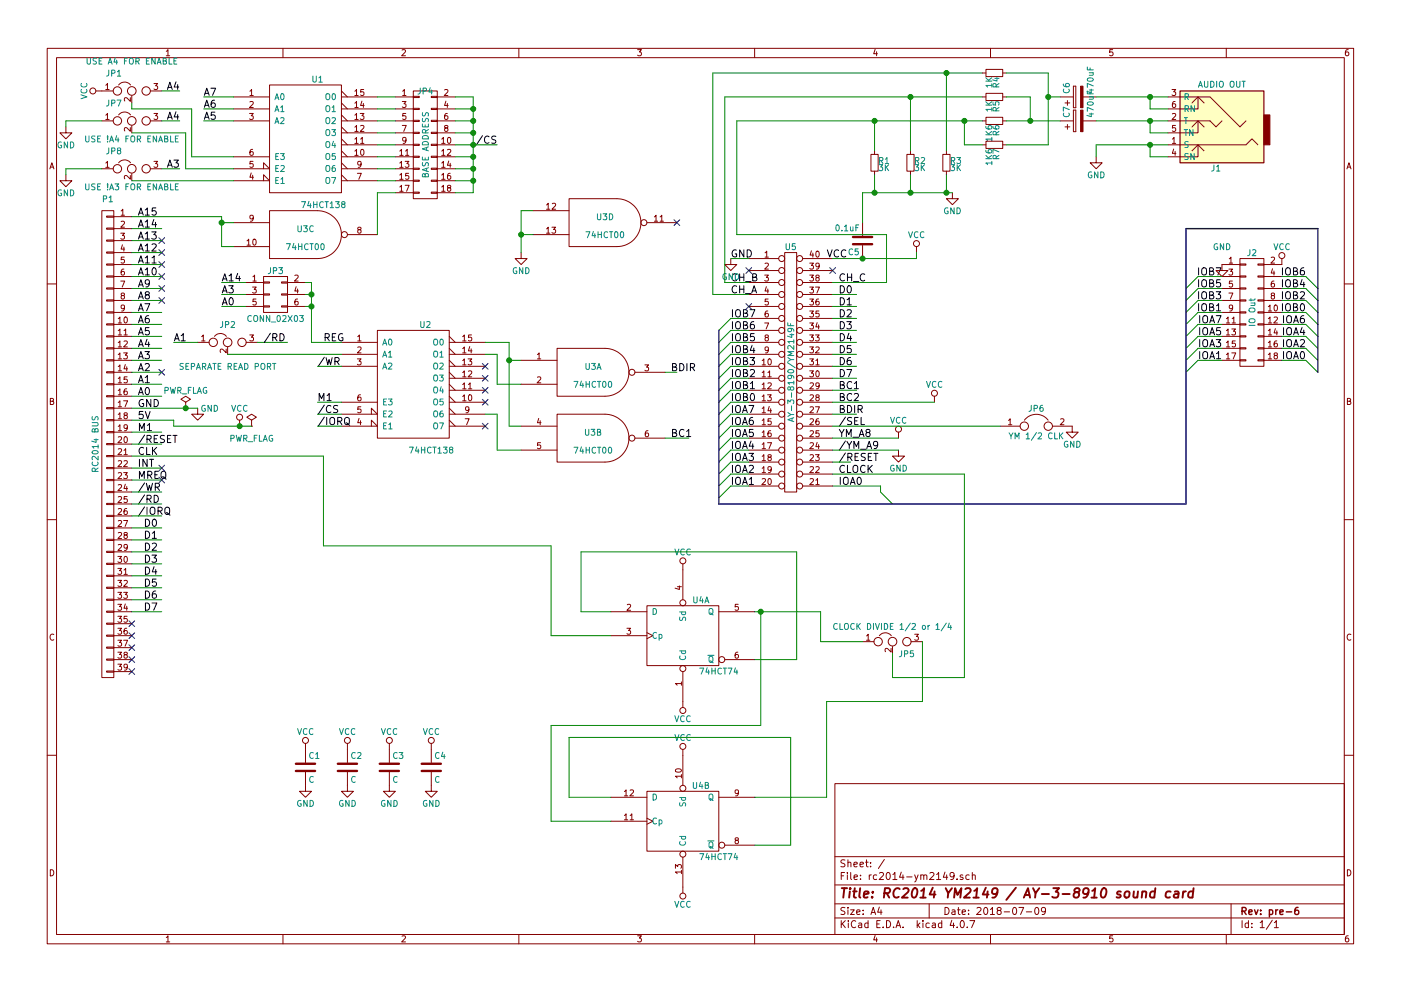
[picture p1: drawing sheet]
EESchema Schematic File Version 2
LIBS:power
LIBS:device
LIBS:transistors
LIBS:conn
LIBS:linear
LIBS:regul
LIBS:74xx
LIBS:cmos4000
LIBS:adc-dac
LIBS:memory
LIBS:xilinx
LIBS:microcontrollers
LIBS:dsp
LIBS:microchip
LIBS:analog_switches
LIBS:motorola
LIBS:texas
LIBS:intel
LIBS:audio
LIBS:interface
LIBS:digital-audio
LIBS:philips
LIBS:display
LIBS:cypress
LIBS:siliconi
LIBS:opto
LIBS:atmel
LIBS:contrib
LIBS:valves
LIBS:jumper_dual
LIBS:rc2014-ym2149-cache
EELAYER 25 0
EELAYER END
$Descr A4 11693 8268
encoding utf-8
Sheet 1 1
Title "RC2014 YM2149 / AY-3-8910 sound card"
Date "2018-07-09"
Rev "pre-6"
Comp ""
Comment1 ""
Comment2 ""
Comment3 ""
Comment4 ""
$EndDescr
$Comp
L CONN_01X39 P1
U 1 1
P 900 3700
F 0 "P1" H 900 5750 50  0000 C CNN
F 1 "RC2014 BUS" V 1000 3700 50  0000 C CNN
F 2 "rc2014:Pin_Header_Straight_1x39_Pitch2.54mm_NoSilk" H 900 3700 50  0001 C CNN
F 3 "" H 900 3700 50  0000 C CNN
	1    900  3700
	-1   0    0    -1  
$EndComp
$Comp
L DIL40 U5
U 1 1
P 6600 3100
F 0 "U5" H 6600 4150 50  0000 C CNN
F 1 "AY-3-8190/YM2149F" V 6600 3100 50  0000 C CNN
F 2 "rc2014:DIP-40_W15.24mm_Socket" H 6600 3100 50  0001 C CNN
F 3 "" H 6600 3100 50  0000 C CNN
	1    6600 3100
	1    0    0    -1  
$EndComp
$Comp
L 74LS138 U2
U 1 1
P 3450 3200
F 0 "U2" H 3550 3700 50  0000 C CNN
F 1 "74HCT138" H 3600 2651 50  0000 C CNN
F 2 "rc2014:DIP-16_W7.62mm_Socket" H 3450 3200 50  0001 C CNN
F 3 "" H 3450 3200 50  0000 C CNN
F 4 "CD74HCT138E" H 3450 3200 60  0001 C CNN "MPN"
F 5 "74HCT138" H 3450 3200 60  0001 C CNN "Base number"
F 6 "http://uk.farnell.com/texas-instruments/cd74hct138e/74hct-cmos-74hct138-dip16-5-5v/dp/1105976" H 3450 3200 60  0001 C CNN "Supplier URL"
	1    3450 3200
	1    0    0    -1  
$EndComp
Text Label 1150 1800 0    60   ~ 0
A15
Text Label 1150 1900 0    60   ~ 0
A14
Text Label 1150 2000 0    60   ~ 0
A13
Text Label 1150 2100 0    60   ~ 0
A12
Text Label 1150 2200 0    60   ~ 0
A11
Text Label 1200 4400 0    60   ~ 0
D0
Text Label 1200 4500 0    60   ~ 0
D1
Text Label 1200 4600 0    60   ~ 0
D2
Text Label 1200 4700 0    60   ~ 0
D3
Text Label 1200 4800 0    60   ~ 0
D4
Text Label 1200 4900 0    60   ~ 0
D5
Text Label 1200 5000 0    60   ~ 0
D6
Text Label 1200 5100 0    60   ~ 0
D7
Text Label 1150 2300 0    60   ~ 0
A10
Text Label 1150 2400 0    60   ~ 0
A9
Text Label 1150 2500 0    60   ~ 0
A8
Text Label 1150 2600 0    60   ~ 0
A7
Text Label 1150 2700 0    60   ~ 0
A6
Text Label 1150 2800 0    60   ~ 0
A5
Text Label 1150 2900 0    60   ~ 0
A4
Text Label 1150 3000 0    60   ~ 0
A3
Text Label 1150 3100 0    60   ~ 0
A2
Text Label 1150 3200 0    60   ~ 0
A1
Text Label 1150 3300 0    60   ~ 0
A0
Text Label 1150 3400 0    60   ~ 0
GND
Text Label 1150 3500 0    60   ~ 0
5V
Text Label 1150 3600 0    60   ~ 0
M1
Text Label 1150 3700 0    60   ~ 0
/RESET
Text Label 1150 3800 0    60   ~ 0
CLK
Text Label 1150 3900 0    60   ~ 0
INT
Text Label 1150 4000 0    60   ~ 0
MREQ
Text Label 1150 4100 0    60   ~ 0
/WR
Text Label 1150 4200 0    60   ~ 0
/RD
Text Label 1150 4300 0    60   ~ 0
/IORQ
$Comp
L GND #PWR01
U 1 1
P 1650 3400
F 0 "#PWR01" H 1650 3150 50  0001 C CNN
F 1 "GND" H 1750 3400 50  0000 C CNN
F 2 "" H 1650 3400 50  0000 C CNN
F 3 "" H 1650 3400 50  0000 C CNN
	1    1650 3400
	1    0    0    -1  
$EndComp
$Comp
L VCC #PWR02
U 1 1
P 2000 3550
F 0 "#PWR02" H 2000 3400 50  0001 C CNN
F 1 "VCC" H 2000 3700 50  0000 C CNN
F 2 "" H 2000 3550 50  0000 C CNN
F 3 "" H 2000 3550 50  0000 C CNN
	1    2000 3550
	1    0    0    -1  
$EndComp
Text Label 6100 2150 0    60   ~ 0
GND
Text Label 6100 2350 0    60   ~ 0
CH_B
Text Label 6100 2450 0    60   ~ 0
CH_A
Text Label 6100 2650 0    60   ~ 0
IOB7
Text Label 6100 2750 0    60   ~ 0
IOB6
Text Label 6100 2850 0    60   ~ 0
IOB5
Text Label 6100 2950 0    60   ~ 0
IOB4
Text Label 6100 3050 0    60   ~ 0
IOB3
Text Label 6100 3150 0    60   ~ 0
IOB2
Text Label 6100 3250 0    60   ~ 0
IOB1
Text Label 6100 3350 0    60   ~ 0
IOB0
Text Label 6100 3450 0    60   ~ 0
IOA7
Text Label 6100 3550 0    60   ~ 0
IOA6
Text Label 6100 3650 0    60   ~ 0
IOA5
Text Label 6100 3750 0    60   ~ 0
IOA4
Text Label 6100 3850 0    60   ~ 0
IOA3
Text Label 6100 3950 0    60   ~ 0
IOA2
Text Label 6100 4050 0    60   ~ 0
IOA1
Text Label 6900 2150 0    60   ~ 0
VCC
Text Label 7000 2350 0    60   ~ 0
CH_C
Text Label 7000 3250 0    60   ~ 0
BC1
Text Label 7000 3350 0    60   ~ 0
BC2
Text Label 7000 3450 0    60   ~ 0
BDIR
Text Label 7000 3550 0    60   ~ 0
/SEL
Text Label 7000 3650 0    60   ~ 0
YM_A8
Text Label 7000 3750 0    60   ~ 0
/YM_A9
Text Label 7000 3850 0    60   ~ 0
/RESET
Text Label 7000 3950 0    60   ~ 0
CLOCK
Text Label 7000 4050 0    60   ~ 0
IOA0
$Comp
L VCC #PWR03
U 1 1
P 7650 2100
F 0 "#PWR03" H 7650 1950 50  0001 C CNN
F 1 "VCC" H 7650 2250 50  0000 C CNN
F 2 "" H 7650 2100 50  0000 C CNN
F 3 "" H 7650 2100 50  0000 C CNN
	1    7650 2100
	1    0    0    -1  
$EndComp
$Comp
L GND #PWR04
U 1 1
P 6100 2150
F 0 "#PWR04" H 6100 1900 50  0001 C CNN
F 1 "GND" H 6100 2000 50  0000 C CNN
F 2 "" H 6100 2150 50  0000 C CNN
F 3 "" H 6100 2150 50  0000 C CNN
	1    6100 2150
	1    0    0    -1  
$EndComp
$Comp
L JACK_TRS_6PINS J1
U 1 1
P 10150 1000
F 0 "J1" H 10150 1400 50  0000 C CNN
F 1 "AUDIO OUT" H 10100 700 50  0000 C CNN
F 2 "rc2014:cliff_fcr1295_socket" H 10250 850 50  0001 C CNN
F 3 "" H 10250 850 50  0000 C CNN
	1    10150 1000
	-1   0    0    1   
$EndComp
$Comp
L GND #PWR05
U 1 1
P 9150 1300
F 0 "#PWR05" H 9150 1050 50  0001 C CNN
F 1 "GND" H 9150 1150 50  0000 C CNN
F 2 "" H 9150 1300 50  0000 C CNN
F 3 "" H 9150 1300 50  0000 C CNN
	1    9150 1300
	1    0    0    -1  
$EndComp
$Comp
L VCC #PWR06
U 1 1
P 7800 3350
F 0 "#PWR06" H 7800 3200 50  0001 C CNN
F 1 "VCC" H 7800 3500 50  0000 C CNN
F 2 "" H 7800 3350 50  0000 C CNN
F 3 "" H 7800 3350 50  0000 C CNN
	1    7800 3350
	1    0    0    -1  
$EndComp
$Comp
L 74LS74 U4
U 1 1
P 5700 5300
F 0 "U4" H 5850 5600 50  0000 C CNN
F 1 "74HCT74" H 6000 5005 50  0000 C CNN
F 2 "rc2014:DIP-14_W7.62mm_Socket" H 5700 5300 50  0001 C CNN
F 3 "" H 5700 5300 50  0000 C CNN
F 4 "SN74HCT74N" H 5700 5300 60  0001 C CNN "MPN"
F 5 "74HCT74" H 5700 5300 60  0001 C CNN "Base number"
F 6 "http://uk.farnell.com/texas-instruments/sn74hct74n/ic-flip-flop-2-circuits/dp/1470823" H 5700 5300 60  0001 C CNN "Supplier URL"
	1    5700 5300
	1    0    0    -1  
$EndComp
$Comp
L VCC #PWR07
U 1 1
P 5700 4750
F 0 "#PWR07" H 5700 4600 50  0001 C CNN
F 1 "VCC" H 5700 4900 50  0000 C CNN
F 2 "" H 5700 4750 50  0000 C CNN
F 3 "" H 5700 4750 50  0000 C CNN
	1    5700 4750
	1    0    0    -1  
$EndComp
$Comp
L VCC #PWR08
U 1 1
P 5700 5850
F 0 "#PWR08" H 5700 5700 50  0001 C CNN
F 1 "VCC" H 5700 6000 50  0000 C CNN
F 2 "" H 5700 5850 50  0000 C CNN
F 3 "" H 5700 5850 50  0000 C CNN
	1    5700 5850
	-1   0    0    1   
$EndComp
$Comp
L GND #PWR09
U 1 1
P 8950 3550
F 0 "#PWR09" H 8950 3300 50  0001 C CNN
F 1 "GND" H 8950 3400 50  0000 C CNN
F 2 "" H 8950 3550 50  0000 C CNN
F 3 "" H 8950 3550 50  0000 C CNN
	1    8950 3550
	1    0    0    -1  
$EndComp
$Comp
L GND #PWR010
U 1 1
P 7500 3750
F 0 "#PWR010" H 7500 3500 50  0001 C CNN
F 1 "GND" H 7500 3600 50  0000 C CNN
F 2 "" H 7500 3750 50  0000 C CNN
F 3 "" H 7500 3750 50  0000 C CNN
	1    7500 3750
	1    0    0    -1  
$EndComp
$Comp
L VCC #PWR011
U 1 1
P 7500 3650
F 0 "#PWR011" H 7500 3500 50  0001 C CNN
F 1 "VCC" H 7500 3800 50  0000 C CNN
F 2 "" H 7500 3650 50  0000 C CNN
F 3 "" H 7500 3650 50  0000 C CNN
	1    7500 3650
	1    0    0    -1  
$EndComp
$Comp
L C C5
U 1 1
P 7200 2000
F 0 "C5" H 7225 2100 50  0000 L CNN
F 1 "0.1uF" H 7225 1900 50  0000 L CNN
F 2 "rc2014:C_Disc_D3.8mm_W2.6mm_P2.50mm" H 7238 1850 50  0001 C CNN
F 3 "" H 7200 2000 50  0000 C CNN
	1    7200 2000
	-1   0    0    1   
$EndComp
$Comp
L 74HCT00 U3
U 1 1
P 4950 3100
F 0 "U3" H 4950 3150 50  0000 C CNN
F 1 "74HCT00" H 4950 3000 50  0000 C CNN
F 2 "rc2014:DIP-14_W7.62mm_Socket" H 4950 3100 50  0001 C CNN
F 3 "" H 4950 3100 50  0000 C CNN
	1    4950 3100
	1    0    0    -1  
$EndComp
$Comp
L 74HCT00 U3
U 2 1
P 4950 3650
F 0 "U3" H 4950 3700 50  0000 C CNN
F 1 "74HCT00" H 4950 3550 50  0000 C CNN
F 2 "rc2014:DIP-14_W7.62mm_Socket" H 4950 3650 50  0001 C CNN
F 3 "" H 4950 3650 50  0000 C CNN
	2    4950 3650
	1    0    0    -1  
$EndComp
Text Label 2650 3550 0    60   ~ 0
/IORQ
$Comp
L Jumper JP6
U 1 1
P 8650 3550
F 0 "JP6" H 8650 3700 50  0000 C CNN
F 1 "YM 1/2 CLK" H 8650 3470 50  0000 C CNN
F 2 "rc2014:Pin_Header_Straight_1x02_Pitch2.54mm" H 8650 3550 50  0001 C CNN
F 3 "" H 8650 3550 50  0000 C CNN
	1    8650 3550
	1    0    0    -1  
$EndComp
$Comp
L 74LS74 U4
U 2 1
P 5700 6850
F 0 "U4" H 5850 7150 50  0000 C CNN
F 1 "74HCT74" H 6000 6555 50  0000 C CNN
F 2 "rc2014:DIP-14_W7.62mm_Socket" H 5700 6850 50  0001 C CNN
F 3 "" H 5700 6850 50  0000 C CNN
	2    5700 6850
	1    0    0    -1  
$EndComp
$Comp
L VCC #PWR012
U 1 1
P 5700 7400
F 0 "#PWR012" H 5700 7250 50  0001 C CNN
F 1 "VCC" H 5700 7550 50  0000 C CNN
F 2 "" H 5700 7400 50  0000 C CNN
F 3 "" H 5700 7400 50  0000 C CNN
	1    5700 7400
	-1   0    0    1   
$EndComp
$Comp
L VCC #PWR013
U 1 1
P 5700 6300
F 0 "#PWR013" H 5700 6150 50  0001 C CNN
F 1 "VCC" H 5700 6450 50  0000 C CNN
F 2 "" H 5700 6300 50  0000 C CNN
F 3 "" H 5700 6300 50  0000 C CNN
	1    5700 6300
	1    0    0    -1  
$EndComp
Entry Wire Line
	6000 2750 6100 2650
Entry Wire Line
	6000 2850 6100 2750
Entry Wire Line
	6000 2950 6100 2850
Entry Wire Line
	6000 3050 6100 2950
Entry Wire Line
	6000 3150 6100 3050
Entry Wire Line
	6000 3250 6100 3150
Entry Wire Line
	6000 3350 6100 3250
Entry Wire Line
	6000 3450 6100 3350
Entry Wire Line
	6000 3550 6100 3450
Entry Wire Line
	6000 3650 6100 3550
Entry Wire Line
	6000 3750 6100 3650
Entry Wire Line
	6000 3850 6100 3750
Entry Wire Line
	6000 3950 6100 3850
Entry Wire Line
	6000 4050 6100 3950
Entry Wire Line
	6000 4150 6100 4050
$Comp
L CONN_02X09 J2
U 1 1
P 10450 2600
F 0 "J2" H 10450 3100 50  0000 C CNN
F 1 "IO Out" V 10450 2600 50  0000 C CNN
F 2 "rc2014:Pin_Header_Straight_2x09_Pitch2.54mm" H 10450 1400 50  0001 C CNN
F 3 "" H 10450 1400 50  0000 C CNN
	1    10450 2600
	1    0    0    -1  
$EndComp
Text Label 10900 3000 2    60   ~ 0
IOA0
Text Label 10200 3000 2    60   ~ 0
IOA1
Text Label 10900 2900 2    60   ~ 0
IOA2
Text Label 10200 2900 2    60   ~ 0
IOA3
Text Label 10900 2800 2    60   ~ 0
IOA4
Text Label 10200 2800 2    60   ~ 0
IOA5
Text Label 10900 2700 2    60   ~ 0
IOA6
Text Label 10200 2700 2    60   ~ 0
IOA7
Text Label 10900 2600 2    60   ~ 0
IOB0
Text Label 10200 2600 2    60   ~ 0
IOB1
Text Label 10900 2500 2    60   ~ 0
IOB2
Text Label 10200 2500 2    60   ~ 0
IOB3
Text Label 10900 2400 2    60   ~ 0
IOB4
Text Label 10200 2400 2    60   ~ 0
IOB5
Text Label 10900 2300 2    60   ~ 0
IOB6
Text Label 10200 2300 2    60   ~ 0
IOB7
$Comp
L VCC #PWR014
U 1 1
P 10700 2200
F 0 "#PWR014" H 10700 2050 50  0001 C CNN
F 1 "VCC" H 10700 2350 50  0000 C CNN
F 2 "" H 10700 2200 50  0000 C CNN
F 3 "" H 10700 2200 50  0000 C CNN
	1    10700 2200
	1    0    0    -1  
$EndComp
$Comp
L GND #PWR015
U 1 1
P 10200 2200
F 0 "#PWR015" H 10200 1950 50  0001 C CNN
F 1 "GND" H 10200 2350 50  0000 C CNN
F 2 "" H 10200 2200 50  0000 C CNN
F 3 "" H 10200 2200 50  0000 C CNN
	1    10200 2200
	1    0    0    -1  
$EndComp
Entry Wire Line
	9900 2400 10000 2300
Entry Wire Line
	9900 2500 10000 2400
Entry Wire Line
	9900 2600 10000 2500
Entry Wire Line
	9900 2700 10000 2600
Entry Wire Line
	9900 2800 10000 2700
Entry Wire Line
	9900 2900 10000 2800
Entry Wire Line
	9900 3000 10000 2900
Entry Wire Line
	9900 3100 10000 3000
Entry Wire Line
	10900 2300 11000 2400
Entry Wire Line
	10900 2400 11000 2500
Entry Wire Line
	10900 2500 11000 2600
Entry Wire Line
	10900 2600 11000 2700
Entry Wire Line
	10900 2700 11000 2800
Entry Wire Line
	10900 2800 11000 2900
Entry Wire Line
	10900 2900 11000 3000
Entry Wire Line
	10900 3000 11000 3100
Entry Wire Line
	7350 4100 7450 4200
$Comp
L CP C6
U 1 1
P 9000 800
F 0 "C6" H 9025 900 50  0000 L CNN
F 1 "470uF" H 9025 700 50  0000 L CNN
F 2 "rc2014:CP_Radial_D6.3mm_P2.50mm" H 9038 650 50  0001 C CNN
F 3 "" H 9000 800 50  0000 C CNN
	1    9000 800 
	0    -1   -1   0   
$EndComp
$Comp
L CP C7
U 1 1
P 9000 1000
F 0 "C7" H 9025 1100 50  0000 L CNN
F 1 "470uF" H 9025 900 50  0000 L CNN
F 2 "rc2014:CP_Radial_D6.3mm_P2.50mm" H 9038 850 50  0001 C CNN
F 3 "" H 9000 1000 50  0000 C CNN
	1    9000 1000
	0    -1   -1   0   
$EndComp
$Comp
L R_Small R4
U 1 1
P 8300 600
F 0 "R4" H 8330 620 50  0000 L CNN
F 1 "1K" H 8330 560 50  0000 L CNN
F 2 "rc2014:R_Axial_DIN0207_L6.3mm_D2.5mm_P10.16mm_Horizontal" H 8300 600 50  0001 C CNN
F 3 "" H 8300 600 50  0000 C CNN
F 4 "MF25 1K" H 8300 600 60  0001 C CNN "MPN"
F 5 "1K  Through Hole Resistor, 1 kohm, 250 V, Axial Leaded, 250 mW, ± 1%" H 8300 600 60  0001 C CNN "Description"
F 6 "http://uk.farnell.com/multicomp/mf25-1k/resistor-1k-0-25w-1/dp/9341102" H 8300 600 60  0001 C CNN "Supplier URL"
	1    8300 600 
	0    1    1    0   
$EndComp
$Comp
L R_Small R5
U 1 1
P 8300 800
F 0 "R5" H 8330 820 50  0000 L CNN
F 1 "1K" H 8330 760 50  0000 L CNN
F 2 "rc2014:R_Axial_DIN0207_L6.3mm_D2.5mm_P10.16mm_Horizontal" H 8300 800 50  0001 C CNN
F 3 "" H 8300 800 50  0000 C CNN
	1    8300 800 
	0    1    1    0   
$EndComp
$Comp
L R_Small R6
U 1 1
P 8300 1000
F 0 "R6" H 8330 1020 50  0000 L CNN
F 1 "1K6" H 8330 960 50  0000 L CNN
F 2 "rc2014:R_Axial_DIN0207_L6.3mm_D2.5mm_P10.16mm_Horizontal" H 8300 1000 50  0001 C CNN
F 3 "" H 8300 1000 50  0000 C CNN
F 4 "MF25 1K6" H 8300 1000 60  0001 C CNN "MPN"
F 5 "MF25 1K6  Through Hole Resistor, 1.6 kohm, 250 V, Axial Leaded, 250 mW, ± 1%" H 8300 1000 60  0001 C CNN "Description"
F 6 "http://uk.farnell.com/multicomp/mf25-1k6/resistor-0-25w-1-1k6/dp/9341382" H 8300 1000 60  0001 C CNN "Supplier URL"
	1    8300 1000
	0    1    1    0   
$EndComp
$Comp
L R_Small R7
U 1 1
P 8300 1200
F 0 "R7" H 8330 1220 50  0000 L CNN
F 1 "1K6" H 8330 1160 50  0000 L CNN
F 2 "rc2014:R_Axial_DIN0207_L6.3mm_D2.5mm_P10.16mm_Horizontal" H 8300 1200 50  0001 C CNN
F 3 "" H 8300 1200 50  0000 C CNN
	1    8300 1200
	0    1    1    0   
$EndComp
$Comp
L R_Small R2
U 1 1
P 7600 1350
F 0 "R2" H 7630 1370 50  0000 L CNN
F 1 "3K" H 7630 1310 50  0000 L CNN
F 2 "rc2014:R_Axial_DIN0207_L6.3mm_D2.5mm_P10.16mm_Horizontal" H 7600 1350 50  0001 C CNN
F 3 "" H 7600 1350 50  0000 C CNN
	1    7600 1350
	1    0    0    -1  
$EndComp
$Comp
L R_Small R1
U 1 1
P 7300 1350
F 0 "R1" H 7330 1370 50  0000 L CNN
F 1 "3K" H 7330 1310 50  0000 L CNN
F 2 "rc2014:R_Axial_DIN0207_L6.3mm_D2.5mm_P10.16mm_Horizontal" H 7300 1350 50  0001 C CNN
F 3 "" H 7300 1350 50  0000 C CNN
F 4 "MF25 470R" H 7300 1350 60  0001 C CNN "MPN"
F 5 "470R  Through Hole Resistor, 470 ohm, 250 V, Axial Leaded, 250 mW, ± 1%" H 7300 1350 60  0001 C CNN "Base number"
F 6 "http://uk.farnell.com/multicomp/mf25-470r/resistor-470r-0-25w-1/dp/9341943" H 7300 1350 60  0001 C CNN "Supplier URL"
	1    7300 1350
	1    0    0    -1  
$EndComp
$Comp
L R_Small R3
U 1 1
P 7900 1350
F 0 "R3" H 7930 1370 50  0000 L CNN
F 1 "3K" H 7930 1310 50  0000 L CNN
F 2 "rc2014:R_Axial_DIN0207_L6.3mm_D2.5mm_P10.16mm_Horizontal" H 7900 1350 50  0001 C CNN
F 3 "" H 7900 1350 50  0000 C CNN
	1    7900 1350
	1    0    0    -1  
$EndComp
$Comp
L GND #PWR016
U 1 1
P 7950 1600
F 0 "#PWR016" H 7950 1350 50  0001 C CNN
F 1 "GND" H 7950 1450 50  0000 C CNN
F 2 "" H 7950 1600 50  0000 C CNN
F 3 "" H 7950 1600 50  0000 C CNN
	1    7950 1600
	1    0    0    -1  
$EndComp
Text Label 7000 2450 0    60   ~ 0
D0
Text Label 7000 2550 0    60   ~ 0
D1
Text Label 7000 2650 0    60   ~ 0
D2
Text Label 7000 2750 0    60   ~ 0
D3
Text Label 7000 2850 0    60   ~ 0
D4
Text Label 7000 2950 0    60   ~ 0
D5
Text Label 7000 3050 0    60   ~ 0
D6
Text Label 7000 3150 0    60   ~ 0
D7
$Comp
L C C1
U 1 1
P 2550 6400
F 0 "C1" H 2575 6500 50  0000 L CNN
F 1 "C" H 2575 6300 50  0000 L CNN
F 2 "rc2014:C_Disc_D3.8mm_W2.6mm_P2.50mm" H 2588 6250 50  0001 C CNN
F 3 "" H 2550 6400 50  0001 C CNN
	1    2550 6400
	1    0    0    -1  
$EndComp
$Comp
L C C2
U 1 1
P 2900 6400
F 0 "C2" H 2925 6500 50  0000 L CNN
F 1 "C" H 2925 6300 50  0000 L CNN
F 2 "rc2014:C_Disc_D3.8mm_W2.6mm_P2.50mm" H 2938 6250 50  0001 C CNN
F 3 "" H 2900 6400 50  0001 C CNN
	1    2900 6400
	1    0    0    -1  
$EndComp
$Comp
L C C3
U 1 1
P 3250 6400
F 0 "C3" H 3275 6500 50  0000 L CNN
F 1 "C" H 3275 6300 50  0000 L CNN
F 2 "rc2014:C_Disc_D3.8mm_W2.6mm_P2.50mm" H 3288 6250 50  0001 C CNN
F 3 "" H 3250 6400 50  0001 C CNN
	1    3250 6400
	1    0    0    -1  
$EndComp
$Comp
L GND #PWR017
U 1 1
P 2550 6550
F 0 "#PWR017" H 2550 6300 50  0001 C CNN
F 1 "GND" H 2550 6400 50  0000 C CNN
F 2 "" H 2550 6550 50  0001 C CNN
F 3 "" H 2550 6550 50  0001 C CNN
	1    2550 6550
	1    0    0    -1  
$EndComp
$Comp
L GND #PWR018
U 1 1
P 2900 6550
F 0 "#PWR018" H 2900 6300 50  0001 C CNN
F 1 "GND" H 2900 6400 50  0000 C CNN
F 2 "" H 2900 6550 50  0001 C CNN
F 3 "" H 2900 6550 50  0001 C CNN
	1    2900 6550
	1    0    0    -1  
$EndComp
$Comp
L GND #PWR019
U 1 1
P 3250 6550
F 0 "#PWR019" H 3250 6300 50  0001 C CNN
F 1 "GND" H 3250 6400 50  0000 C CNN
F 2 "" H 3250 6550 50  0001 C CNN
F 3 "" H 3250 6550 50  0001 C CNN
	1    3250 6550
	1    0    0    -1  
$EndComp
$Comp
L VCC #PWR020
U 1 1
P 2550 6250
F 0 "#PWR020" H 2550 6100 50  0001 C CNN
F 1 "VCC" H 2550 6400 50  0000 C CNN
F 2 "" H 2550 6250 50  0001 C CNN
F 3 "" H 2550 6250 50  0001 C CNN
	1    2550 6250
	1    0    0    -1  
$EndComp
$Comp
L VCC #PWR021
U 1 1
P 2900 6250
F 0 "#PWR021" H 2900 6100 50  0001 C CNN
F 1 "VCC" H 2900 6400 50  0000 C CNN
F 2 "" H 2900 6250 50  0001 C CNN
F 3 "" H 2900 6250 50  0001 C CNN
	1    2900 6250
	1    0    0    -1  
$EndComp
$Comp
L VCC #PWR022
U 1 1
P 3250 6250
F 0 "#PWR022" H 3250 6100 50  0001 C CNN
F 1 "VCC" H 3250 6400 50  0000 C CNN
F 2 "" H 3250 6250 50  0001 C CNN
F 3 "" H 3250 6250 50  0001 C CNN
	1    3250 6250
	1    0    0    -1  
$EndComp
Text Label 5600 3100 0    60   ~ 0
BDIR
Text Label 5600 3650 0    60   ~ 0
BC1
$Comp
L Jumper_Dual JP5
U 1 1
P 7450 5350
F 0 "JP5" H 7500 5250 50  0000 L CNN
F 1 "CLOCK DIVIDE 1/2 or 1/4" H 7450 5450 50  0000 C BNN
F 2 "rc2014:Pin_Header_Straight_1x03_Pitch2.54mm" H 7450 5350 50  0001 C CNN
F 3 "" H 7450 5350 50  0001 C CNN
	1    7450 5350
	1    0    0    -1  
$EndComp
Text Label 2700 2850 0    60   ~ 0
REG
Text Label 2650 3450 0    60   ~ 0
/CS
$Comp
L CONN_02X03 JP3
U 1 1
P 2300 2450
F 0 "JP3" H 2300 2650 50  0000 C CNN
F 1 "CONN_02X03" H 2300 2250 50  0000 C CNN
F 2 "rc2014:Pin_Header_Straight_2x03_Pitch2.54mm" H 2300 1250 50  0001 C CNN
F 3 "" H 2300 1250 50  0001 C CNN
	1    2300 2450
	1    0    0    -1  
$EndComp
Text Label 1850 2450 0    60   ~ 0
A3
Text Label 1850 2550 0    60   ~ 0
A0
Text Label 1850 2350 0    60   ~ 0
A14
$Comp
L CONN_02X09 JP4
U 1 1
P 3550 1200
F 0 "JP4" H 3550 1650 50  0000 C CNN
F 1 "BASE ADDRESS" V 3550 1200 50  0000 C CNN
F 2 "rc2014:Pin_Header_Straight_2x08_Pitch2.54mm" H 3550 0   50  0001 C CNN
F 3 "" H 3550 0   50  0001 C CNN
	1    3550 1200
	1    0    0    -1  
$EndComp
$Comp
L 74LS138 U1
U 1 1
P 2550 1150
F 0 "U1" H 2650 1650 50  0000 C CNN
F 1 "74HCT138" H 2700 601 50  0000 C CNN
F 2 "rc2014:DIP-16_W7.62mm_Socket" H 2550 1150 50  0001 C CNN
F 3 "" H 2550 1150 50  0000 C CNN
F 4 "CD74HCT138E" H 2550 1150 60  0001 C CNN "MPN"
F 5 "74HCT138" H 2550 1150 60  0001 C CNN "Base number"
F 6 "http://uk.farnell.com/texas-instruments/cd74hct138e/74hct-cmos-74hct138-dip16-5-5v/dp/1105976" H 2550 1150 60  0001 C CNN "Supplier URL"
	1    2550 1150
	1    0    0    -1  
$EndComp
Text Label 1700 1000 0    60   ~ 0
A5
Text Label 1700 900  0    60   ~ 0
A6
Text Label 1700 800  0    60   ~ 0
A7
$Comp
L Jumper_Dual JP1
U 1 1
P 1100 750
F 0 "JP1" H 950 900 50  0000 C CNN
F 1 "USE A4 FOR ENABLE" H 1100 1000 50  0000 C CNN
F 2 "rc2014:Pin_Header_Straight_1x03_Pitch2.54mm" H 1100 -450 50  0001 C CNN
F 3 "" H 1100 -450 50  0001 C CNN
F 4 "CONN 1x03" H 1100 750 60  0001 C CNN "MPN"
	1    1100 750 
	1    0    0    -1  
$EndComp
$Comp
L GND #PWR023
U 1 1
P 550 1050
F 0 "#PWR023" H 550 800 50  0001 C CNN
F 1 "GND" H 550 900 50  0000 C CNN
F 2 "" H 550 1050 50  0001 C CNN
F 3 "" H 550 1050 50  0001 C CNN
	1    550  1050
	1    0    0    -1  
$EndComp
Text Label 1500 1000 2    60   ~ 0
A4
$Comp
L VCC #PWR024
U 1 1
P 850 750
F 0 "#PWR024" H 850 600 50  0001 C CNN
F 1 "VCC" H 850 900 50  0000 C CNN
F 2 "" H 850 750 50  0001 C CNN
F 3 "" H 850 750 50  0001 C CNN
	1    850  750 
	0    -1   -1   0   
$EndComp
$Comp
L Jumper_Dual JP2
U 1 1
P 1900 2850
F 0 "JP2" H 1900 3000 50  0000 C CNN
F 1 "SEPARATE READ PORT" H 1900 2650 50  0000 C CNN
F 2 "rc2014:Pin_Header_Straight_1x03_Pitch2.54mm" H 1900 1650 50  0001 C CNN
F 3 "" H 1900 1650 50  0001 C CNN
	1    1900 2850
	1    0    0    -1  
$EndComp
Text Label 1450 2850 0    60   ~ 0
A1
$Comp
L 74HCT00 U3
U 3 1
P 2550 1950
F 0 "U3" H 2550 2000 50  0000 C CNN
F 1 "74HCT00" H 2550 1850 50  0000 C CNN
F 2 "rc2014:DIP-14_W7.62mm_Socket" H 2550 1950 50  0001 C CNN
F 3 "" H 2550 1950 50  0001 C CNN
F 4 "SN74HCT00N" H 2550 1950 60  0001 C CNN "MPN"
F 5 "http://uk.farnell.com/texas-instruments/sn74hct00n/quad-2-input-nand-74hct00-dip14/dp/9591745" H 2550 1950 60  0001 C CNN "Supplier URL"
	3    2550 1950
	1    0    0    -1  
$EndComp
$Comp
L 74HCT00 U3
U 4 1
P 5050 1850
F 0 "U3" H 5050 1900 50  0000 C CNN
F 1 "74HCT00" H 5050 1750 50  0000 C CNN
F 2 "rc2014:DIP-14_W7.62mm_Socket" H 5050 1850 50  0001 C CNN
F 3 "" H 5050 1850 50  0001 C CNN
	4    5050 1850
	1    0    0    -1  
$EndComp
$Comp
L GND #PWR025
U 1 1
P 4350 2100
F 0 "#PWR025" H 4350 1850 50  0001 C CNN
F 1 "GND" H 4350 1950 50  0000 C CNN
F 2 "" H 4350 2100 50  0001 C CNN
F 3 "" H 4350 2100 50  0001 C CNN
	1    4350 2100
	1    0    0    -1  
$EndComp
$Comp
L C C4
U 1 1
P 3600 6400
F 0 "C4" H 3625 6500 50  0000 L CNN
F 1 "C" H 3625 6300 50  0000 L CNN
F 2 "rc2014:C_Disc_D3.8mm_W2.6mm_P2.50mm" H 3638 6250 50  0001 C CNN
F 3 "" H 3600 6400 50  0001 C CNN
	1    3600 6400
	1    0    0    -1  
$EndComp
$Comp
L VCC #PWR026
U 1 1
P 3600 6250
F 0 "#PWR026" H 3600 6100 50  0001 C CNN
F 1 "VCC" H 3600 6400 50  0000 C CNN
F 2 "" H 3600 6250 50  0001 C CNN
F 3 "" H 3600 6250 50  0001 C CNN
	1    3600 6250
	1    0    0    -1  
$EndComp
$Comp
L GND #PWR027
U 1 1
P 3600 6550
F 0 "#PWR027" H 3600 6300 50  0001 C CNN
F 1 "GND" H 3600 6400 50  0000 C CNN
F 2 "" H 3600 6550 50  0001 C CNN
F 3 "" H 3600 6550 50  0001 C CNN
	1    3600 6550
	1    0    0    -1  
$EndComp
$Comp
L PWR_FLAG #FLG028
U 1 1
P 1550 3400
F 0 "#FLG028" H 1550 3475 50  0001 C CNN
F 1 "PWR_FLAG" H 1550 3550 50  0000 C CNN
F 2 "" H 1550 3400 50  0001 C CNN
F 3 "" H 1550 3400 50  0001 C CNN
	1    1550 3400
	1    0    0    -1  
$EndComp
$Comp
L PWR_FLAG #FLG029
U 1 1
P 2100 3550
F 0 "#FLG029" H 2100 3625 50  0001 C CNN
F 1 "PWR_FLAG" H 2100 3450 50  0000 C CNN
F 2 "" H 2100 3550 50  0001 C CNN
F 3 "" H 2100 3550 50  0001 C CNN
	1    2100 3550
	1    0    0    -1  
$EndComp
NoConn ~ 1100 5200
NoConn ~ 1100 5300
NoConn ~ 1100 5400
NoConn ~ 1100 5500
NoConn ~ 1100 5600
NoConn ~ 1350 3900
NoConn ~ 1350 4000
NoConn ~ 1350 3100
NoConn ~ 1350 2500
NoConn ~ 1350 2400
NoConn ~ 1350 2300
NoConn ~ 1350 2200
NoConn ~ 1350 2100
NoConn ~ 1350 2000
NoConn ~ 6250 2250
NoConn ~ 6250 2550
NoConn ~ 6950 2250
NoConn ~ 4050 3050
NoConn ~ 4050 3150
NoConn ~ 4050 3350
NoConn ~ 4050 3250
NoConn ~ 4050 3550
NoConn ~ 5650 1850
$Comp
L Jumper_Dual JP7
U 1 1
P 1100 1000
F 0 "JP7" H 950 1150 50  0000 C CNN
F 1 "USE !A4 FOR ENABLE" H 1100 850 50  0000 C CNN
F 2 "rc2014:Pin_Header_Straight_1x03_Pitch2.54mm" H 1100 -200 50  0001 C CNN
F 3 "" H 1100 -200 50  0001 C CNN
F 4 "CONN 1x03" H 1100 1000 60  0001 C CNN "MPN"
	1    1100 1000
	1    0    0    -1  
$EndComp
Text Label 1500 750  2    60   ~ 0
A4
Text Label 4150 1200 2    60   ~ 0
/CS
Text Label 2650 3350 0    60   ~ 0
M1
Text Label 2650 3050 0    60   ~ 0
/WR
$Comp
L Jumper_Dual JP8
U 1 1
P 1100 1400
F 0 "JP8" H 950 1550 50  0000 C CNN
F 1 "USE !A3 FOR ENABLE" H 1100 1250 50  0000 C CNN
F 2 "rc2014:Pin_Header_Straight_1x03_Pitch2.54mm" H 1100 200 50  0001 C CNN
F 3 "" H 1100 200 50  0001 C CNN
F 4 "CONN 1x03" H 1100 1400 60  0001 C CNN "MPN"
	1    1100 1400
	1    0    0    -1  
$EndComp
$Comp
L GND #PWR030
U 1 1
P 550 1450
F 0 "#PWR030" H 550 1200 50  0001 C CNN
F 1 "GND" H 550 1300 50  0000 C CNN
F 2 "" H 550 1450 50  0001 C CNN
F 3 "" H 550 1450 50  0001 C CNN
	1    550  1450
	1    0    0    -1  
$EndComp
Wire Wire Line
	1100 2000 1350 2000
Wire Wire Line
	1100 2100 1350 2100
Wire Wire Line
	1100 2200 1350 2200
Wire Wire Line
	1100 2300 1350 2300
Wire Wire Line
	1100 2400 1350 2400
Wire Wire Line
	1100 2500 1350 2500
Wire Wire Line
	1100 2700 1350 2700
Wire Wire Line
	1100 2800 1350 2800
Wire Wire Line
	1100 2900 1350 2900
Wire Wire Line
	1100 3000 1350 3000
Wire Wire Line
	1100 3100 1350 3100
Wire Wire Line
	1100 3300 1350 3300
Wire Wire Line
	1100 3400 1650 3400
Wire Wire Line
	1450 3550 2100 3550
Wire Wire Line
	1100 3700 1350 3700
Wire Wire Line
	1100 3800 2700 3800
Wire Wire Line
	1100 3900 1350 3900
Wire Wire Line
	1100 4000 1350 4000
Wire Wire Line
	1100 4400 1350 4400
Wire Wire Line
	1100 4500 1350 4500
Wire Wire Line
	1100 4600 1350 4600
Wire Wire Line
	1100 4700 1350 4700
Wire Wire Line
	1100 4800 1350 4800
Wire Wire Line
	1100 4900 1350 4900
Wire Wire Line
	1100 5000 1350 5000
Wire Wire Line
	1100 5100 1350 5100
Wire Wire Line
	6250 2150 6100 2150
Wire Wire Line
	6250 2650 6100 2650
Wire Wire Line
	6250 2750 6100 2750
Wire Wire Line
	6250 2850 6100 2850
Wire Wire Line
	6250 2950 6100 2950
Wire Wire Line
	6250 3050 6100 3050
Wire Wire Line
	6250 3150 6100 3150
Wire Wire Line
	6250 3250 6100 3250
Wire Wire Line
	6250 3350 6100 3350
Wire Wire Line
	6250 3450 6100 3450
Wire Wire Line
	6250 3550 6100 3550
Wire Wire Line
	6250 3650 6100 3650
Wire Wire Line
	6250 3750 6100 3750
Wire Wire Line
	6250 3850 6100 3850
Wire Wire Line
	6250 3950 6100 3950
Wire Wire Line
	6250 4050 6100 4050
Wire Wire Line
	6950 2150 7650 2150
Wire Wire Line
	6950 2350 7400 2350
Wire Wire Line
	6950 3350 7800 3350
Wire Wire Line
	6950 3650 7500 3650
Wire Wire Line
	6950 3750 7500 3750
Wire Wire Line
	6950 3850 7100 3850
Wire Wire Line
	6950 3950 8050 3950
Wire Wire Line
	6950 4050 7350 4050
Wire Wire Line
	6300 5500 6650 5500
Wire Wire Line
	6650 5500 6650 4600
Wire Wire Line
	6650 4600 4850 4600
Wire Wire Line
	4850 4600 4850 5100
Wire Wire Line
	4850 5100 5100 5100
Wire Wire Line
	4600 5300 5100 5300
Wire Wire Line
	2700 3800 2700 4550
Wire Wire Line
	2700 4550 4600 4550
Wire Wire Line
	4600 4550 4600 5300
Wire Wire Line
	7650 2150 7650 2100
Wire Wire Line
	4150 3750 4350 3750
Wire Wire Line
	5550 3100 5650 3100
Wire Wire Line
	1100 4300 1350 4300
Wire Wire Line
	1100 4200 1350 4200
Wire Wire Line
	1100 4100 1350 4100
Wire Wire Line
	1900 2950 2850 2950
Wire Wire Line
	2850 3050 2650 3050
Connection ~ 7200 2150
Wire Wire Line
	6950 3550 8350 3550
Wire Wire Line
	6300 7050 6600 7050
Wire Wire Line
	6600 7050 6600 6150
Wire Wire Line
	6600 6150 4750 6150
Wire Wire Line
	4750 6150 4750 6650
Wire Wire Line
	4750 6650 5100 6650
Wire Wire Line
	5100 6850 4600 6850
Wire Wire Line
	4600 6850 4600 6050
Wire Wire Line
	4600 6050 6350 6050
Wire Wire Line
	6350 6050 6350 5100
Connection ~ 6350 5100
Wire Wire Line
	6300 6650 6900 6650
Wire Bus Line
	6000 2750 6000 4200
Wire Bus Line
	9900 4200 6000 4200
Wire Wire Line
	10700 3000 10900 3000
Wire Wire Line
	10700 2900 10900 2900
Wire Wire Line
	10700 2800 10900 2800
Wire Wire Line
	10700 2700 10900 2700
Wire Wire Line
	10700 2600 10900 2600
Wire Wire Line
	10700 2500 10900 2500
Wire Wire Line
	10700 2400 10900 2400
Wire Wire Line
	10700 2300 10900 2300
Wire Wire Line
	10200 3000 10000 3000
Wire Wire Line
	10200 2900 10000 2900
Wire Wire Line
	10200 2800 10000 2800
Wire Wire Line
	10200 2700 10000 2700
Wire Wire Line
	10200 2600 10000 2600
Wire Wire Line
	10200 2500 10000 2500
Wire Wire Line
	10200 2400 10000 2400
Wire Wire Line
	10200 2300 10000 2300
Wire Wire Line
	7350 4050 7350 4100
Wire Wire Line
	9150 1000 9750 1000
Wire Wire Line
	9150 800  9750 800 
Wire Wire Line
	9150 1200 9750 1200
Wire Wire Line
	9150 1200 9150 1300
Wire Wire Line
	5950 2450 6250 2450
Wire Wire Line
	6050 2350 6250 2350
Wire Wire Line
	7400 2350 7400 1950
Wire Wire Line
	7400 1950 6150 1950
Wire Wire Line
	6150 1000 8200 1000
Wire Wire Line
	8050 1200 8200 1200
Wire Wire Line
	8050 1000 8050 1200
Connection ~ 8050 1000
Wire Wire Line
	8750 1200 8400 1200
Wire Wire Line
	8400 600  8750 600 
Wire Wire Line
	5950 600  8200 600 
Wire Wire Line
	5950 600  5950 2450
Wire Wire Line
	6050 800  8200 800 
Wire Wire Line
	6050 800  6050 2350
Wire Wire Line
	6150 1950 6150 1000
Wire Wire Line
	7300 1250 7300 1000
Wire Wire Line
	7600 800  7600 1250
Wire Wire Line
	7900 600  7900 1250
Wire Wire Line
	7300 1450 7300 1600
Wire Wire Line
	7600 1600 7600 1450
Wire Wire Line
	7900 1600 7900 1450
Wire Wire Line
	7200 1600 7950 1600
Connection ~ 7600 1600
Wire Wire Line
	7200 1850 7200 1600
Wire Wire Line
	8750 600  8750 1200
Wire Wire Line
	8750 800  8850 800 
Wire Wire Line
	8400 800  8600 800 
Wire Wire Line
	8600 800  8600 1000
Wire Wire Line
	8400 1000 8850 1000
Connection ~ 8600 1000
Connection ~ 8750 800 
Connection ~ 7900 600 
Connection ~ 7600 800 
Connection ~ 7300 1000
Wire Wire Line
	6950 2450 7150 2450
Wire Wire Line
	6950 2550 7150 2550
Wire Wire Line
	6950 2650 7150 2650
Wire Wire Line
	6950 2750 7150 2750
Wire Wire Line
	6950 2850 7150 2850
Wire Wire Line
	6950 2950 7150 2950
Wire Wire Line
	6950 3050 7150 3050
Wire Wire Line
	6950 3150 7150 3150
Connection ~ 7900 1600
Connection ~ 7300 1600
Wire Wire Line
	5550 3650 5750 3650
Wire Wire Line
	6950 3250 7150 3250
Wire Wire Line
	6950 3450 7150 3450
Wire Wire Line
	1350 3200 1100 3200
Wire Wire Line
	1100 3600 1350 3600
Wire Wire Line
	9750 1100 9600 1100
Wire Wire Line
	9600 1100 9600 1000
Connection ~ 9600 1000
Wire Wire Line
	9750 1300 9600 1300
Wire Wire Line
	9600 1300 9600 1200
Connection ~ 9600 1200
Wire Wire Line
	9750 900  9600 900 
Wire Wire Line
	9600 900  9600 800 
Connection ~ 9600 800 
Wire Wire Line
	7450 5650 7450 5450
Wire Wire Line
	1100 1800 1850 1800
Wire Wire Line
	1100 1900 1350 1900
Wire Wire Line
	1100 2600 1350 2600
Wire Wire Line
	2600 2850 2850 2850
Wire Wire Line
	2550 2350 2600 2350
Wire Wire Line
	2600 2350 2600 2850
Wire Wire Line
	2550 2450 2600 2450
Connection ~ 2600 2450
Wire Wire Line
	2550 2550 2600 2550
Connection ~ 2600 2550
Wire Wire Line
	2050 2350 1850 2350
Wire Wire Line
	2050 2450 1850 2450
Wire Wire Line
	2050 2550 1850 2550
Wire Wire Line
	3800 800  3950 800 
Wire Wire Line
	3950 800  3950 1600
Wire Wire Line
	3800 900  3950 900 
Connection ~ 3950 900 
Wire Wire Line
	3800 1000 3950 1000
Connection ~ 3950 1000
Wire Wire Line
	3800 1100 3950 1100
Connection ~ 3950 1100
Connection ~ 3950 1200
Wire Wire Line
	3800 1300 3950 1300
Connection ~ 3950 1300
Wire Wire Line
	3800 1400 3950 1400
Connection ~ 3950 1400
Wire Wire Line
	3150 800  3300 800 
Wire Wire Line
	3150 900  3300 900 
Wire Wire Line
	3150 1000 3300 1000
Wire Wire Line
	3150 1100 3300 1100
Wire Wire Line
	3150 1200 3300 1200
Wire Wire Line
	3150 1300 3300 1300
Wire Wire Line
	3150 1400 3300 1400
Wire Wire Line
	3150 1500 3300 1500
Wire Wire Line
	1950 800  1700 800 
Wire Wire Line
	1950 900  1700 900 
Wire Wire Line
	1950 1000 1700 1000
Wire Wire Line
	1950 1850 1850 1850
Wire Wire Line
	4450 1750 4350 1750
Wire Wire Line
	4450 1950 4350 1950
Connection ~ 4350 1950
Wire Wire Line
	2850 3450 2650 3450
Wire Wire Line
	2850 3550 2650 3550
Wire Wire Line
	1650 2850 1450 2850
Wire Wire Line
	2150 2850 2400 2850
Connection ~ 1550 3400
Connection ~ 2000 3550
Wire Wire Line
	8050 5650 7450 5650
Wire Wire Line
	8050 3950 8050 5650
Wire Wire Line
	6900 6650 6900 5850
Wire Wire Line
	6900 5850 7700 5850
Wire Wire Line
	7700 5850 7700 5350
Wire Wire Line
	6300 5100 6850 5100
Wire Wire Line
	6850 5100 6850 5350
Wire Wire Line
	6850 5350 7200 5350
Wire Wire Line
	4350 1750 4350 2100
Wire Wire Line
	3950 1500 3800 1500
Wire Bus Line
	9900 1900 9900 4200
Wire Bus Line
	9900 1900 11000 1900
Wire Bus Line
	11000 1900 11000 3100
Wire Wire Line
	1100 1500 1950 1500
Wire Wire Line
	1350 750  1500 750 
Wire Wire Line
	1500 1000 1350 1000
Wire Wire Line
	850  1000 550  1000
Wire Wire Line
	1950 1300 1600 1300
Wire Wire Line
	1600 1300 1600 900 
Wire Wire Line
	1600 900  1100 900 
Wire Wire Line
	3800 1200 4150 1200
Connection ~ 1850 1850
Wire Wire Line
	1850 2050 1950 2050
Wire Wire Line
	1850 1800 1850 2050
Wire Wire Line
	3150 1950 3150 1600
Wire Wire Line
	3150 1600 3300 1600
Wire Wire Line
	3950 1600 3800 1600
Connection ~ 3950 1500
Wire Wire Line
	2850 3350 2650 3350
Wire Wire Line
	1100 900  1100 850 
Wire Wire Line
	550  1000 550  1050
Wire Wire Line
	1550 1400 1950 1400
Wire Wire Line
	850  1400 550  1400
Wire Wire Line
	550  1400 550  1450
Wire Wire Line
	1350 1400 1500 1400
Text Label 1500 1400 2    60   ~ 0
A3
Wire Wire Line
	4050 2950 4150 2950
Wire Wire Line
	4150 2950 4150 3200
Wire Wire Line
	4150 3200 4350 3200
Wire Wire Line
	4050 2850 4250 2850
Wire Wire Line
	4250 2850 4250 3550
Wire Wire Line
	4250 3550 4350 3550
Wire Wire Line
	4250 3000 4350 3000
Connection ~ 4250 3000
Wire Wire Line
	4050 3450 4150 3450
Wire Wire Line
	4150 3450 4150 3750
Wire Wire Line
	1550 1400 1550 1100
Wire Wire Line
	1550 1100 1100 1100
Text Label 2200 2850 0    60   ~ 0
/RD
Wire Wire Line
	1450 3550 1450 3500
Wire Wire Line
	1450 3500 1100 3500
$EndSCHEMATC
